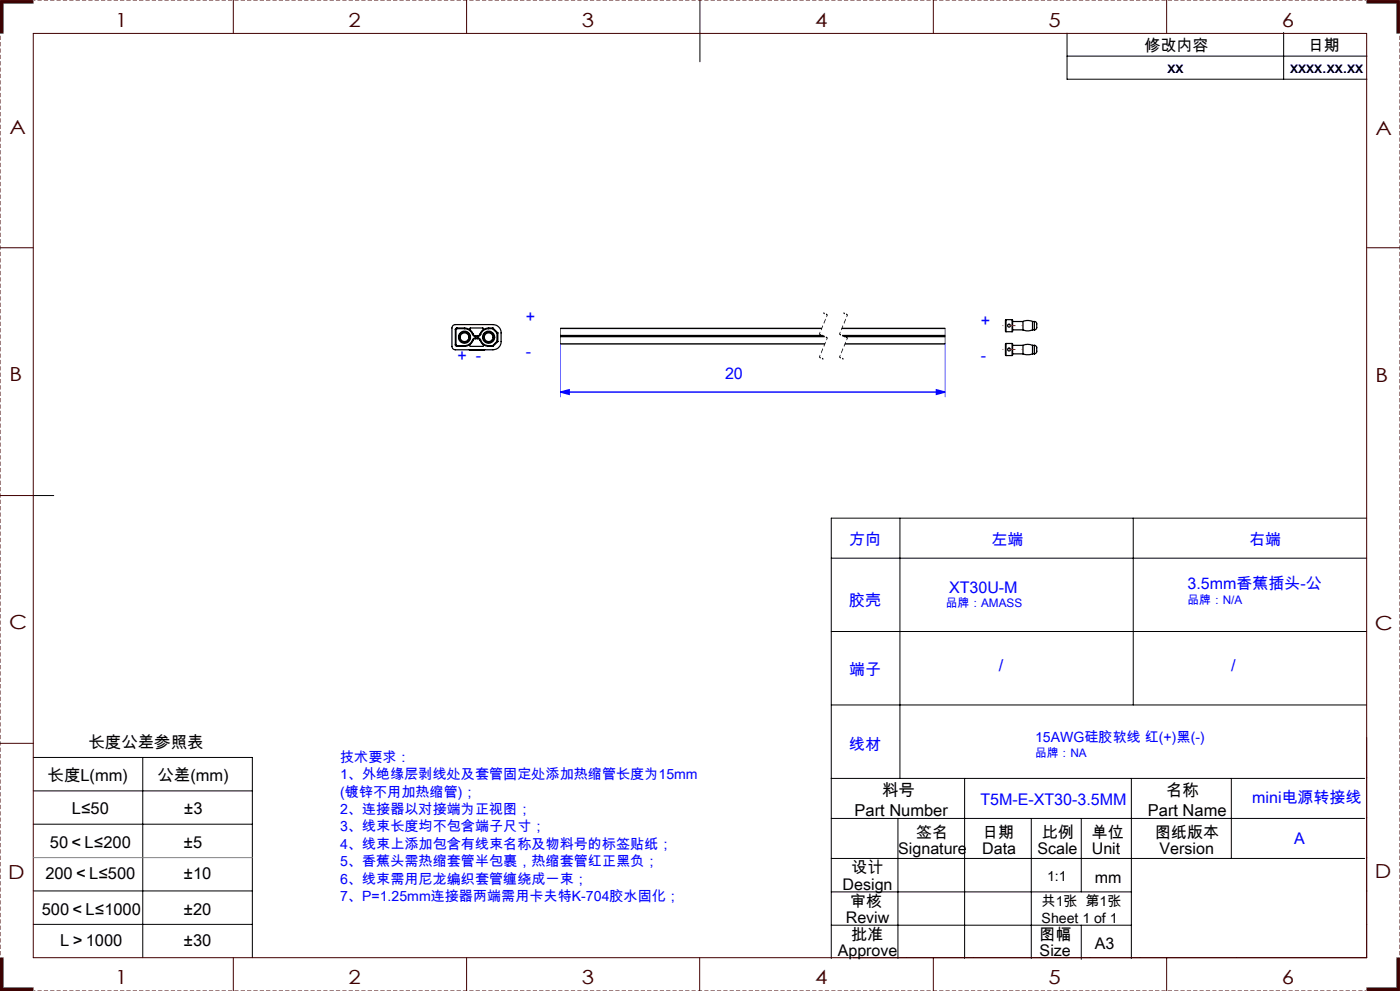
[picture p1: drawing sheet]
<svg xmlns="http://www.w3.org/2000/svg" width="420mm" height="297mm" viewBox="0 0 420 297" stroke-linecap="round" stroke-linejoin="round" font-family="sans-serif">
<g fill="none" stroke="#000" stroke-width=".3">
<path d="M210 10v8.5M320.1 9.9v13.8h90M320.1 16.8h90M385.1 9.7v14M246.5 98.4h-78.4v2.2h78.6M252.6 98.4h30.9v2.2h-30.8M247.3 100.9h-79.2v2.2h79.4M253.3 100.9h30.2v2.2h-30M10 148.5h6.1M270 155.3v78M340 155.3v56M410 155.3h-160.6v132"/>
<path d="M249.4 167.3h160.6M249.4 189.3h160.6M249.4 211.3h160.6M10 227h65.7v60M10 237h65.7M42.8 227v60M249.4 233.3h160M289.4 233.3v54M339.4 233.3v54M369.4 233.3v24M10 247h65.7M249.4 245.3h160"/>
<path d="M249.4 257.3h160M269.4 245.3v42M309.4 245.3v42M324.4 245.3v22M10 267h65.7M10 277h65.7M249.4 277.3h90M249.4 267.3h90M324.4 277.3v10.2"/>
</g>
<g fill="none" stroke="#000" stroke-width=".36">
<path d="M135.8 97.7l.8-.4h11.3a2.44 2.44 0 0 1 2.4 2.5v2.6a2.43 2.43 0 0 1-2.4 2.4h-11.5l-.4-.2-.4-.6v-5.8zM136.6 98.8h.2M136.6 98.8v4.5M136.8 98.8v4.5M137.1 98.5l-.3 .3M137.1 98.3l-.5 .5M137.1 98.3v.2M137.1 98.3h2.3M137.1 98.5h2.3M139.4 98.5l1.3 .4 1.1 1.3M139.4 98.3l1.6 .6 1 1.2M139.4 98.3v.2"/>
<path d="M141 98.8l-.2-.2 .2-.3h3.9l.2 .2-.1 .3M146.6 98.5l-1.2 .3-.5 .4-.7 1M146.6 98.3l-1.7 .6-.9 1.2M146.6 98.3h1.3M146.6 98.5h1.2M146.6 98.3v.2M147.8 98.5l1.3 1.3M147.9 98.3l-.1 .2M147.9 98.3l1.5 1.5M149.1 99.8v2.5M149.4 99.8h-.3M149.4 99.8v2.6"/>
<path d="M301.8 95.8v3.6M301.8 95.8l-.2 .1 .2 3.5M301.8 95.8h1.8M301.8 99.4h1.8M303.6 95.8v3.6M303.6 95.8l.2 .1-.2 3.5M303.8 96.4h3.1M303.8 98.9h3.1M306.9 98.9a3.5 3.5 0 0 0 2.9 0M306.9 96.4a3.5 3.5 0 0 1 2.9 0M306.9 96.4v2.5M309.8 96.4v2.5"/>
<path d="M309.8 96.4h.5M309.8 98.9h.5M310.3 96.4a1.37 1.37 0 0 1 .7 1.7 .7 .7 0 0 1-.7 .8M310.3 96.4v2.5M136.6 103.3l.5 .5M136.6 103.3h.2M136.8 103.3l.3 .3M137.1 103.6v.2M137.1 103.6h2.3M137.1 103.8h2.3M137.6 101.1a1.79 1.79 0 0 1 1.8-1.8 1.79 1.79 0 0 1 1.7 1.8M137.6 101.1a1.79 1.79 0 0 0 1.8 1.8 1.79 1.79 0 0 0 1.7-1.8"/>
<path d="M137.6 101.1h.2M137.8 101.1a1.58 1.58 0 0 0 1.6 1.5 1.58 1.58 0 0 0 1.5-1.5M137.8 101.1a1.58 1.58 0 0 1 1.6-1.6 1.58 1.58 0 0 1 1.5 1.6M139.4 103.6v.2M140.8 104.8h.1M140.9 104.8h.1M140.9 104.8h.4M140.9 101.1h.2M141 103.3l-.2 .3 .2 .2h3.9l.1-.5M141.3 104.8h.1M141.4 104.8h.4M141.4 104.8h.1"/>
<path d="M141.8 101.9l-1.1 1.3-1.3 .4M141.8 100.2l.2 .4 .6 .2M141.8 101.9l.2 .1M141.8 104.8h.1M141.8 104.8h.4M142 102l-1 1.2-1.6 .6M142 100.1l.6 .5M142 100.1l-.2 .1M142.2 104.8h.1M142.2 104.8h.2M142.4 104.8h.1M142.4 104.8h.2"/>
<path d="M142.6 101.3l-.6 .2-.2 .4M142.6 101.5l-.6 .5M142.6 104.8h.1M142.6 101.3h.7M142.6 100.8h.7M142.6 100.6h.7M142.6 100.6v.2M142.6 101.3v.2M142.6 101.5h.7M143 104.8h.1M143.2 104.8h.1M143.3 104.8h.1"/>
<path d="M143.3 101.3l.6 .2 .3 .4M143.3 101.5l.7 .5M143.3 100.6v.2M143.3 101.3v.2M143.4 104.8h.1M143.5 104.8h.1M143.6 104.8h.1M143.8 104.8h.1M143.9 104.8h.1M144 100.1l-.7 .5M144 102l.6 .9 .7 .6 1.3 .3M144 104.8h.1"/>
<path d="M144 104.8h.2M144 100.1l.2 .1M144.2 104.8h.1M144.2 101.9l.3 .6 .7 .7 1.4 .4M144.2 100.2l-.3 .4-.6 .2M144.2 101.9l-.2 .1M144.3 104.8h.1M144.4 104.8h.1M144.5 104.8h.1M144.6 104.8h.1M144.7 104.8h.1M144.8 101.1a1.81 1.81 0 0 1 1.8-1.8 1.81 1.81 0 0 1 1.8 1.8"/>
<path d="M144.8 101.1a1.81 1.81 0 0 0 1.8 1.8 1.81 1.81 0 0 0 1.8-1.8M144.8 104.8h.1M144.8 101.1h.2M144.9 104.8h.1M145 101.1a1.61 1.61 0 0 0 1.6 1.5 1.61 1.61 0 0 0 1.6-1.5M145 101.1a1.61 1.61 0 0 1 1.6-1.6 1.61 1.61 0 0 1 1.6 1.6M145 104.8h.1M145.1 104.8h.1M146.6 103.6h1.2M146.6 103.6v.2M146.6 103.8h1.3M147.8 103.6l.1 .2"/>
<path d="M148.2 101.1h.2M149.1 102.3l-1.3 1.3M149.1 102.3l.3 .1M149.4 102.4l-1.5 1.4M301.8 102.9v3.7M301.8 102.9l-.2 .2 .2 3.5M301.8 102.9h1.8M301.8 106.6h1.8M303.6 102.9v3.7M303.6 102.9l.2 .2-.2 3.5M303.8 103.5h3.1M303.8 106.1h3.1"/>
<path d="M306.9 106.1l.9 .2 2-.2M306.9 103.5a3.5 3.5 0 0 1 2.9 0M306.9 103.5v2.6M309.8 103.5v2.6M309.8 103.5h.5M309.8 106.1h.5M310.3 103.5l.7 .6v1.5l-.7 .5M310.3 103.5v2.6"/>
<circle cx="302.7" cy="97.6" r=".43"/>
<circle cx="139.3" cy="101.1" r="1.31"/>
<circle cx="146.6" cy="101.1" r="1.29"/>
<circle cx="302.7" cy="104.8" r=".43"/>
</g>
<path d="M420 0v297M0 297v-297" fill="none" stroke="#420000" stroke-width=".3" stroke-dasharray="1.3 .6" stroke-dashoffset=".7" stroke-linecap="butt"/>
<path d="M0 0h420M420 297h-420" fill="none" stroke="#420000" stroke-width=".3" stroke-dasharray="1.3 .6" stroke-dashoffset=".2" stroke-linecap="butt"/>
<g fill="none" stroke="#420000" stroke-width=".3">
<path d="M0 0h10v1h-9v9h-1zM10 10h400v277h-400zM70 0v10M140 0v10M210 0v10M280 0v10M350 0v10M410 0h10v10h-1v-9h-9zM0 74.3h10M410 74.3h10M0 148.5h10M0 222.8h10"/>
<path d="M0 287h1v9h9v1h-10zM70 287v10M140 287v10M209.9 287v10M280 287v10M350 287v10M410 296h9v-9h1v10h-10z"/>
</g>
<path d="M10 257h65.7" fill="none" stroke="#808080" stroke-width=".3"/>
<path d="M0 0h10v1h-9v9h-1zM410 0h10v10h-1v-9h-9zM0 287h1v9h9v1h-10zM410 296h9v-9h1v10h-10z" fill="none" stroke="#c0c0c0" stroke-width=".3"/>
<path d="M0 287h1v9h9v1h-10zM410 296h9v-9h1v10h-10zM410 0h10v10h-1v-9h-9zM0 0h10v1h-9v9h-1z" fill-rule="evenodd" fill="#420000"/>
<path d="M168.1 117.5l2.8-.7v1.4zM168.1 103.1v15.8M168.1 117.5h115.4M280.8 116.8l2.7 .7-2.7 .7zM283.5 103.1v15.8" fill="none" stroke="#00f" stroke-width=".3"/>
<path d="M247 93.8l1.2 .6M253 93.8l1.3 .6M245.8 100.1l2.4 1.2M245.8 107l1.2 .6M251.8 100.1l2.5 1.2M251.8 107l1.2 .6" fill="none" stroke="#000" stroke-width=".3" stroke-dasharray="1.2 .6" stroke-dashoffset=".5" stroke-linecap="butt"/>
<path d="M248.2 94.4l-2.4 5.7M254.3 94.4l-2.5 5.7M248.2 101.3l-2.4 5.7M254.3 101.3l-2.5 5.7" fill="none" stroke="#000" stroke-width=".3" stroke-dasharray="1.2 .6" stroke-dashoffset=".6" stroke-linecap="butt"/>
<path d="M300.8 97.6h5.9M300.8 104.7h5.9" fill="none" stroke="#f00" stroke-width=".3" stroke-dasharray="44.1 1.8 1.8 1.8" stroke-dashoffset="43.9" stroke-linecap="butt"/>
<path d="M168.1 117.5l2.8-.7v1.4zM280.8 116.8l2.7 .7-2.7 .7z" fill="#00f"/>
<g font-size="5.8" fill="#420000">
<text x="34.6" y="8">1</text>
<text x="104.6" y="8">2</text>
<text x="174.6" y="8">3</text>
<text x="244.6" y="8">4</text>
<text x="314.6" y="8">5</text>
<text x="384.6" y="8">6</text>
<text x="2.9" y="40.1">A</text>
<text x="412.7" y="40.3">A</text>
<text x="2.9" y="114.3">B</text>
<text x="412.7" y="114.6">B</text>
<text x="2.7" y="188.6">C</text>
<text x="412.5" y="188.9">C</text>
<text x="2.5" y="263.4">D</text>
<text x="412.5" y="263.1">D</text>
<text x="34.6" y="295">1</text>
<text x="104.6" y="295">2</text>
<text x="174.6" y="295">3</text>
<text x="244.6" y="295">4</text>
<text x="314.6" y="295">5</text>
<text x="384.6" y="295">6</text>
</g>
<g font-size="4.9" fill="#00f">
<text x="299.6" y="201.2">/</text>
<text x="369.4" y="201.1">/</text>
</g>
<g font-size="4.9">
<text x="26.5" y="224.1">长度公差参照表</text>
<text x="14.3" y="234.1">长度L(mm)</text>
<text x="47.3" y="234.1">公差(mm)</text>
<text x="264.6" y="238.5">料号</text>
<text x="349.9" y="238.5">名称</text>
<text x="21.6" y="244">L≤50</text>
<text x="55.1" y="244">±3</text>
<text x="256.4" y="244.4">Part Number</text>
<text x="344.4" y="244.4">Part Name</text>
<text x="15" y="254">50＜L≤200</text>
<text x="55" y="254">±5</text>
<text x="13.6" y="263.5">200＜L≤500</text>
<text x="55" y="263.5">±10</text>
<text x="12.5" y="274.1">500＜L≤1000</text>
<text x="55" y="274.1">±20</text>
<text x="18.1" y="283.4">L＞1000</text>
<text x="55" y="283.4">±30</text>
</g>
<g font-size="4.8">
<text x="343.4" y="15.4">修改内容</text>
<text x="392.4" y="15.4">日期</text>
<text x="350.2" y="22">xx</text>
<text x="387" y="22">xxxx.xx.xx</text>
<text x="274.8" y="251.2">签名</text>
<text x="294.7" y="251.2">日期</text>
<text x="312.6" y="251.2">比例</text>
<text x="327.5" y="251.2">单位</text>
<text x="346.6" y="251.2">图纸版本</text>
<text x="269.5" y="256">Signature</text>
<text x="294.7" y="256">Data</text>
<text x="311.2" y="256">Scale</text>
<text x="327.5" y="256">Unit</text>
<text x="347.9" y="256">Version</text>
<text x="255.5" y="261.8">设计</text>
<text x="252.8" y="266.6">Design</text>
<text x="328.5" y="264.5">mm</text>
<text x="255.1" y="271.9">审核</text>
<text x="253.7" y="276.7">Reviw</text>
<text x="255.3" y="281.8">批准</text>
<text x="311.9" y="281.8">图幅</text>
<text x="251.3" y="286.6">Approve</text>
<text x="311.9" y="286.6">Size</text>
<text x="328.4" y="284.3">A3</text>
</g>
<g font-size="4.8" fill="#00f">
<text x="157.8" y="96.5">+</text>
<text x="294.3" y="97.6">+</text>
<text x="157.8" y="107.1">-</text>
<text x="137.2" y="108.1">+ -</text>
<text x="217.5" y="113.6">20</text>
<text x="294.3" y="108.2">-</text>
<text x="254.8" y="163.2">方向</text>
<text x="297.5" y="163.2">左端</text>
<text x="374.7" y="163.2">右端</text>
<text x="284.7" y="177.6">XT30U-M</text>
<text x="356.2" y="176.4">3.5mm香蕉插头-公</text>
<text x="254.8" y="181.7">胶壳</text>
<text x="254.8" y="202.2">端子</text>
<text x="254.8" y="224.8">线材</text>
<text x="294.1" y="241.2">T5M-E-XT30-3.5MM</text>
<text x="375.7" y="240.8">mini电源转接线</text>
<text x="388.3" y="252.9">A</text>
</g>
<g font-size="4.2" fill="#00f">
<text x="310.5" y="222.3">15AWG硅胶软线 红(+)黑(-)</text>
<text x="102.1" y="228.2">技术要求：</text>
<text x="102.1" y="233.5">1、外绝缘层剥线处及套管固定处添加热缩管长度为15mm</text>
<text x="102.1" y="238.7">(镀锌不用加热缩管)；</text>
<text x="102.1" y="243.9">2、连接器以对接端为正视图；</text>
<text x="102.1" y="249.2">3、线束长度均不包含端子尺寸；</text>
<text x="102.1" y="254.4">4、线束上添加包含有线束名称及物料号的标签贴纸；</text>
<text x="102.1" y="259.6">5、香蕉头需热缩套管半包裹，热缩套管红正黑负；</text>
<text x="102.1" y="264.9">6、线束需用尼龙编织套管缠绕成一束；</text>
<text x="102.1" y="270.1">7、P=1.25mm连接器两端需用卡夫特K-704胶水固化；</text>
</g>
<g font-size="4.2">
<text x="314.1" y="264.1">1:1</text>
<text x="312.5" y="271.4">共1张 第1张</text>
<text x="312.5" y="276.6">Sheet 1 of 1</text>
</g>
<g font-size="3.5" fill="#00f">
<text x="283.7" y="181.8">品牌：AMASS</text>
<text x="356.2" y="180.9">品牌：N/A</text>
<text x="310.5" y="226.8">品牌：NA</text>
</g>
</svg>
